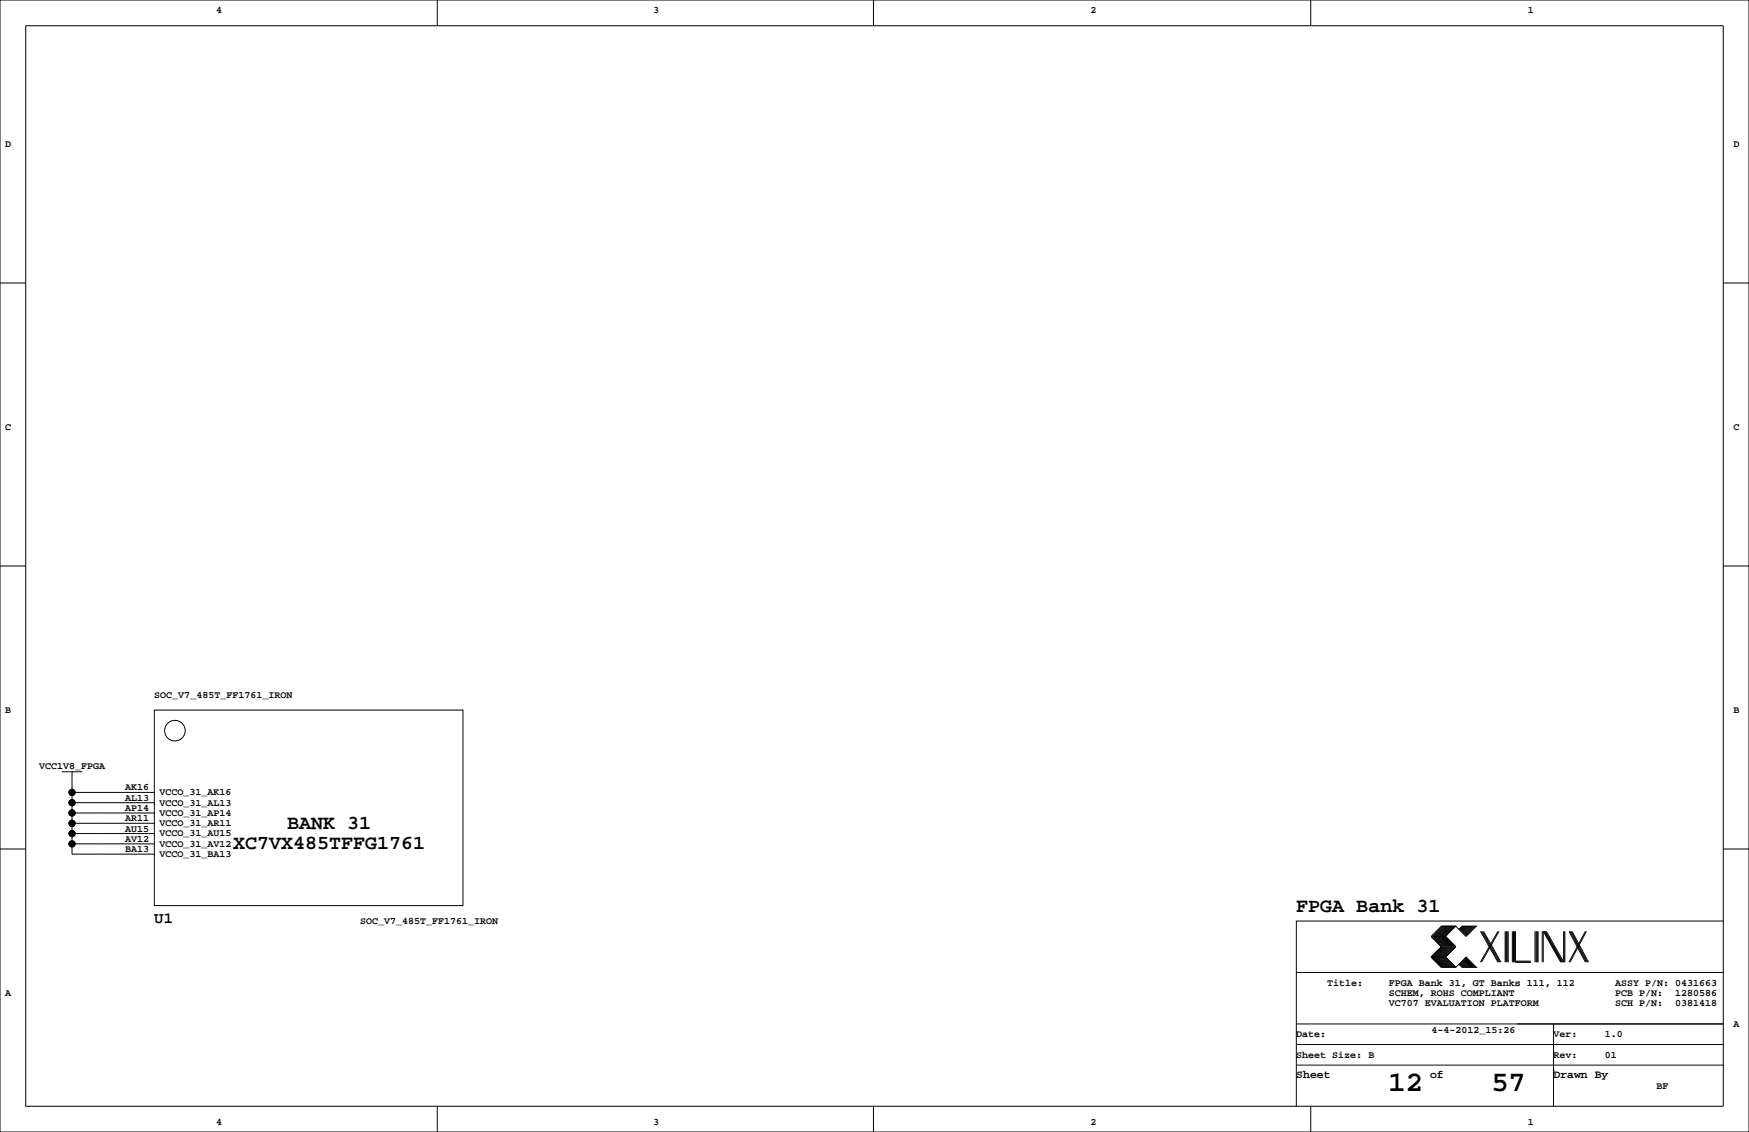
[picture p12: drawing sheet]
<svg xmlns="http://www.w3.org/2000/svg" width="432mm" height="279mm" viewBox="0 0 432 279" stroke-linecap="round" stroke-linejoin="round" font-family="sans-serif">
<g fill="none" stroke="#000" stroke-width=".25">
<path d="M0 0h431.8v279.4h-431.8zM6.3 6.4h419.1v266.6h-419.1zM107.9 0v6.4M215.6 0v6.4M323.6 0v6.4M0 69.8h6.3M425.4 69.8h6.4M0 139.7h6.3M425.4 139.7h6.4M38.1 175.3h76.2v48.2h-76.2zM15.2 190.5h5.1M17.8 190.5h.1"/>
<path d="M17.8 195.6h20.3M17.8 190.5v20.3h20.3M17.8 198.1h20.3M0 209.5h6.3M17.8 208.3h20.3M17.8 205.7h20.3M17.8 203.2h20.3M17.8 200.7h20.3M425.4 209.5h6.4M353.3 236.2l2.6 2.6h3.5M353.3 231.1l2.6 2.6-2.6 2.5M353.3 236.2h3.6"/>
<path d="M353.3 231.1h3.6M356.1 228.6l-2.5 2.5 2.5 2.6-2.5 2.5 2.5 2.6M356.4 228.6l-2.6 2.5 2.6 2.6-2.6 2.5 2.6 2.6M356.6 228.6l-2.5 2.5 2.5 2.6-2.5 2.5 2.5 2.6M356.9 228.6l-2.6 2.5 2.6 2.6-2.6 2.5 2.6 2.6M356.9 231.1l2.5 2.6-2.5 2.5M356.9 236.2l2.5 2.6M357.1 228.6l-2.5 2.5 2.5 2.6-2.5 2.5 2.5 2.6M357.4 228.6l-2.6 2.5 2.6 2.6-2.6 2.5 2.6 2.6M357.6 228.6l-2.5 2.5 2.5 2.6-2.5 2.5 2.5 2.6M357.9 228.6l-2.6 2.5 2.6 2.6-2.6 2.5 2.6 2.6M358.1 228.6l-2.5 2.5 2.5 2.6-2.5 2.5 2.5 2.6"/>
<path d="M358.4 228.6l-2.5 2.5 2.5 2.6-2.5 2.5 2.5 2.6M358.6 228.6l-2.5 2.5 2.5 2.6-2.5 2.5 2.5 2.6M358.9 228.6l-2.5 2.5 2.5 2.6-2.5 2.5 2.5 2.6M359.2 228.6l-2.6 2.5 2.6 2.6-2.6 2.5 2.6 2.6M359.4 228.6l2.5 2.5 2.6-2.5h-3.6l-.7 .8M359.4 228.6h-3.5l-2.6 2.5M359.4 228.6l-2.5 2.5M360.2 238l.7 .8h3.6l-2.6-2.6-2.5 2.6M360.4 237.7l1 1.1M360.4 238l.8 .8M360.7 237.5l1.2 1.3M360.7 237.7l1 1.1"/>
<path d="M360.9 237.2l1.6 1.6M360.9 237.5l1.3 1.3M361.2 237l1.8 1.8M361.2 237.2l1.5 1.6M361.2 228.6l-.8 .8M361.4 236.7l2.1 2.1M361.4 237l1.8 1.8M361.4 228.6l-1 1M361.7 236.5l2.3 2.3M361.7 236.7l2 2.1M361.7 228.6l-1 1M361.9 236.5l2.3 2.3"/>
<path d="M361.9 228.6l-1.2 1.3M362.2 228.6l-1.3 1.3M362.5 228.6l-1.6 1.5M362.7 228.6l-1.5 1.5M363 228.6l-1.8 1.8M363.2 228.6l-1.8 1.8M363.5 228.6l-2.1 2M363.7 228.6l-2 2M364 228.6l-2.3 2.3M364.2 228.6l-2.3 2.3M365.5 229.9l4.3 7.6M365.8 229.9l4.3 7.6"/>
<path d="M366 229.9l4.3 7.6M366.3 229.9l4.3 7.6M369.8 229.9l-4.3 7.6M370.1 229.9l-4.3 7.6M371.6 229.9v7.6M371.9 229.9v7.6M372.1 229.9v7.6M372.4 229.9v7.6M373.4 229.9v7.6M373.6 229.9v7.6M373.9 229.9v7.6M374.1 229.9v7.6h3.9"/>
<path d="M374.1 237.2h3.9M379 229.9v7.6M379.2 229.9v7.6M379.5 229.9v7.6M379.7 229.9v7.6M380.7 229.9v7.6M381 237.5v-7.6l4.3 7.6M381.3 229.9l4.3 7.6M381.5 229.9l4.3 7.6M381.8 229.9l4.3 7.6v-7.6M386.3 229.9v7.6M387.3 229.9l4.1 7.6"/>
<path d="M387.6 229.9l4.1 7.6M387.9 229.9l4 7.6M388.1 229.9l4.1 7.6M391.4 229.9l-4.1 7.6M391.7 229.9l-4.1 7.6M425.4 227.3h-105.4v35.6M320 257.8h105.4M320 252.7h105.4M320 240h105.4M383.5 252.7v20.3M107.9 273v6.4M215.6 273v6.4"/>
<path d="M320 262.9v10.1M320 262.9h105.4M323.6 273v6.4M383.5 264.2h.1"/>
<circle cx="17.8" cy="198.1" r=".76"/>
<circle cx="17.8" cy="195.6" r=".76"/>
<circle cx="43.2" cy="180.3" r="2.54"/>
<circle cx="17.8" cy="200.7" r=".76"/>
<circle cx="17.8" cy="203.2" r=".76"/>
<circle cx="17.8" cy="205.7" r=".76"/>
<circle cx="17.8" cy="208.3" r=".76"/>
</g>
<g fill="#000" stroke="#000" stroke-width=".25">
<circle cx="17.8" cy="198.1" r=".76"/>
<circle cx="17.8" cy="195.6" r=".76"/>
<circle cx="17.8" cy="200.7" r=".76"/>
<circle cx="17.8" cy="203.2" r=".76"/>
<circle cx="17.8" cy="205.7" r=".76"/>
<circle cx="17.8" cy="208.3" r=".76"/>
</g>
<g font-size="7.1">
<text x="342.8" y="269.3">12</text>
<text x="368.2" y="269.3">57</text>
</g>
<g font-size="4.9">
<text x="57.6" y="209.7">XC7VX485TFFG1761</text>
<text x="70.9" y="204.6">BANK 31</text>
<text x="320" y="225.1">FPGA Bank 31</text>
</g>
<text font-size="3.9" x="38.1" y="227.8">U1</text>
<g font-size="2.8">
<text x="320" y="266.1">Sheet</text>
<text x="353.1" y="266.1">of</text>
<text x="383.5" y="266.1">Drawn By</text>
</g>
<g font-size="2.5">
<text x="53.3" y="3.3">4</text>
<text x="161.3" y="3.3">3</text>
<text x="269.2" y="3.3">2</text>
<text x="377.2" y="3.3">1</text>
<text x="1.3" y="36.3">D</text>
<text x="428" y="36.3">D</text>
<text x="1.3" y="106.2">C</text>
<text x="428" y="106.2">C</text>
<text x="38.1" y="172.2">SOC_V7_485T_FF1761_IRON</text>
<text x="1.3" y="176">B</text>
<text x="428" y="176">B</text>
<text x="9.6" y="189.7">VCC1V8_FPGA</text>
<text x="30.9" y="197.6">AL13</text>
<text x="30.9" y="195.1">AK16</text>
<text x="39.4" y="196.3">VCCO_31_AK16</text>
<text x="30.9" y="202.7">AR11</text>
<text x="30.9" y="200.2">AP14</text>
<text x="39.4" y="203.9">VCCO_31_AR11</text>
<text x="39.4" y="201.4">VCCO_31_AP14</text>
<text x="39.4" y="198.8">VCCO_31_AL13</text>
<text x="30.9" y="207.8">AV12</text>
<text x="30.9" y="205.2">AU15</text>
<text x="39.4" y="209">VCCO_31_AV12</text>
<text x="39.4" y="206.4">VCCO_31_AU15</text>
<text x="30.9" y="210.3">BA13</text>
<text x="39.4" y="211.5">VCCO_31_BA13</text>
<text x="88.9" y="228.1">SOC_V7_485T_FF1761_IRON</text>
<text x="1.3" y="245.9">A</text>
<text x="327.7" y="243.3">Title:</text>
<text x="342.9" y="245.9">SCHEM, ROHS COMPLIANT</text>
<text x="342.9" y="243.3">FPGA Bank 31, GT Banks 111, 112</text>
<text x="398.8" y="243.3">ASSY P/N: 0431663</text>
<text x="398.8" y="245.9">PCB P/N:</text>
<text x="413.6" y="245.9">1280586</text>
<text x="342.9" y="248.4">VC707 EVALUATION PLATFORM</text>
<text x="398.8" y="248.4">SCH P/N:</text>
<text x="413.6" y="248.4">0381418</text>
<text x="320" y="256">Date:</text>
<text x="353.4" y="255">4-4-2012_15:26</text>
<text x="383.5" y="256">Ver:</text>
<text x="396.2" y="256">1.0</text>
<text x="428" y="253.5">A</text>
<text x="320" y="261.1">Sheet Size: B</text>
<text x="383.5" y="261.1">Rev:</text>
<text x="396.2" y="261.1">01</text>
<text x="408.9" y="268.7">BF</text>
<text x="53.3" y="277.6">4</text>
<text x="161.3" y="277.6">3</text>
<text x="269.2" y="277.6">2</text>
<text x="377.2" y="277.6">1</text>
</g>
</svg>
